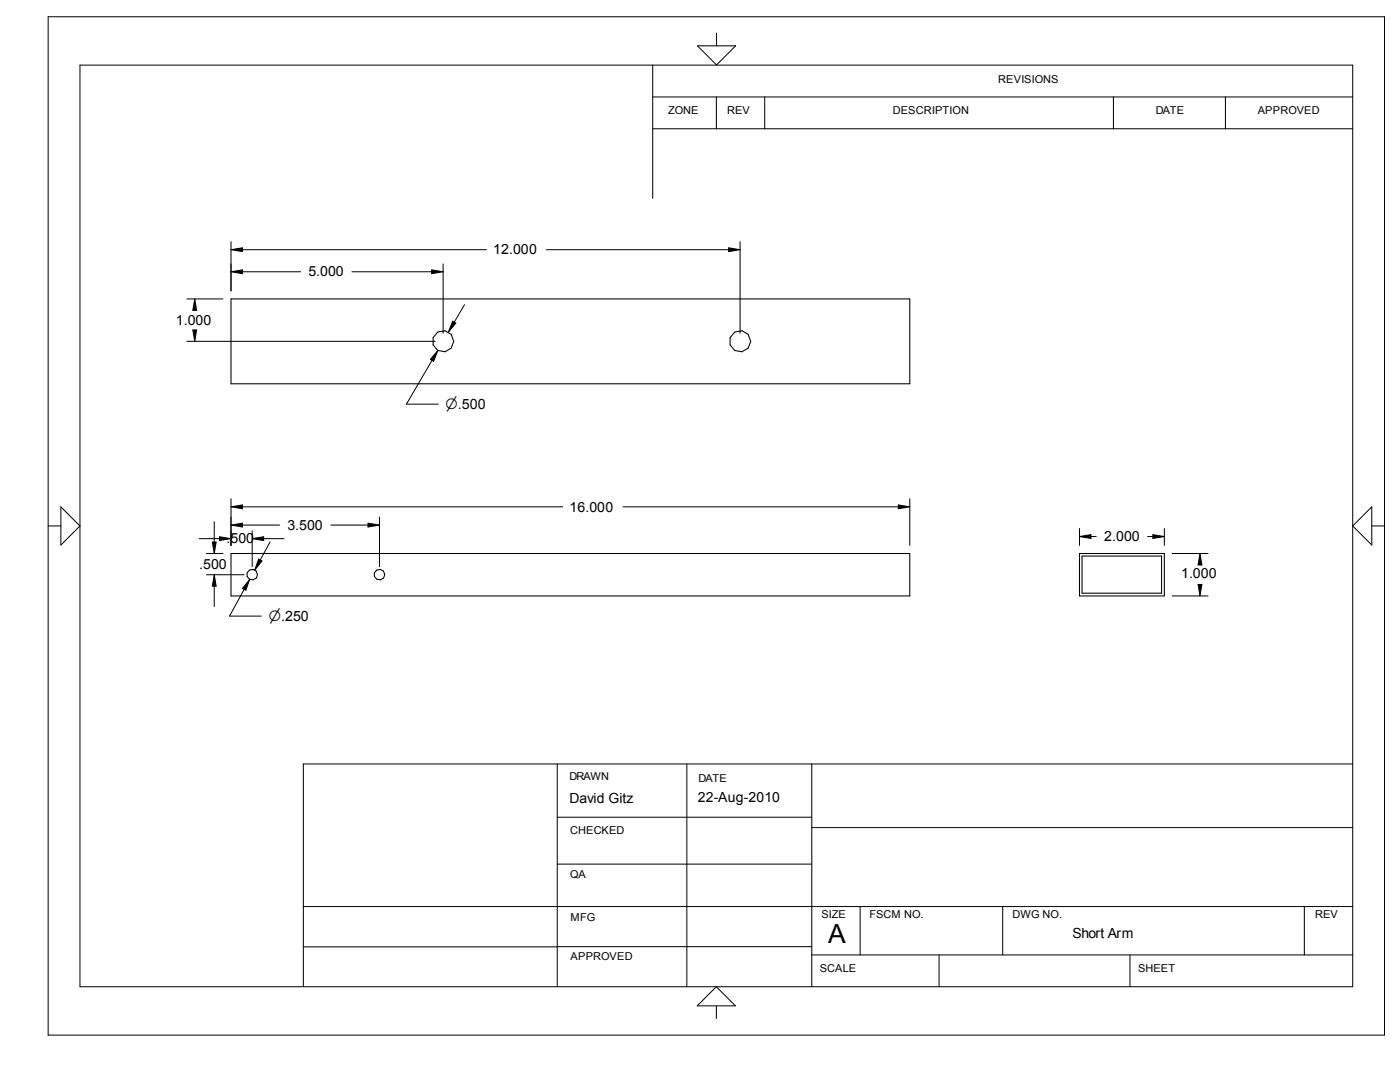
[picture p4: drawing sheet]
<svg xmlns="http://www.w3.org/2000/svg" width="279mm" height="216mm" viewBox="0 0 279 216" stroke-linecap="round" stroke-linejoin="round" font-family="sans-serif">
<g fill="none" stroke="#000" stroke-width=".21">
<path d="M46.1 59.6h135.5v17h-135.5zM46.1 110.4h135.5v8.5h-135.5zM215.4 110.4h17v8.5h-17zM215.9 111h15.9v7.4h-15.9z"/>
<circle cx="88.4" cy="68.1" r="2.12"/>
<circle cx="147.7" cy="68.1" r="2.12"/>
<circle cx="50.3" cy="114.6" r="1.06"/>
<circle cx="75.7" cy="114.6" r="1.06"/>
</g>
<g fill="none" stroke="#000" stroke-width=".2">
<path d="M9.6 3.3h266.7v203.2h-266.7zM16 13h254v183.9h-254zM130.3 19.3h139.7M130.3 13v26.6M139.2 9.1h7.6l-3.8 3.9zM143 19.3v6.4M143 6.6v2.5M152.6 19.3v6.4M222.2 19.3v6.4M244.6 19.3v6.4M130.3 25.7h139.7M37.3 59.6h7.2"/>
<path d="M38.9 59.6l.3 2.3h-.7zM46.1 48.2v9.8M46.1 49.8l2.3-.4v.8zM46.1 54.2l2.3-.4v.8zM48.4 54.2h11.6M48.4 49.8h48.7M70.2 54.2h15.9M86.1 53.8l2.3 .4-2.3 .4zM88.4 52.7v13.8M109.1 49.8h36.3M145.4 49.4l2.3 .4-2.3 .4zM147.7 48.2v18.3"/>
<path d="M37.3 68.1h49.5M38.5 65.8h.7l-.3 2.3zM86.2 71.9l-5.1 8.7h6.4M87.4 69.9l-.9 2.2-.6-.4zM90.3 64.1l.7 .4-1.5 1.8zM92.7 60.8l-2.1 3.5M46.1 99.5v9.3M181.6 99.5v9.3M9.6 104.9h2.5M12.1 101.1l3.9 3.8-3.9 3.9zM39.8 107.5h4M41.2 110.4h3.3"/>
<path d="M41.2 114.7h7.5M42.4 108.2h.7l-.3 2.2zM42.8 104.1v4.1M42.8 117v4M42.8 114.7l.3 2.3h-.7zM43.8 107.1l2.3 .4-2.3 .4zM46.1 104.8l2.3-.4v.8zM46.1 101.1l2.3-.3v.7zM48.4 104.8h7.4M48.4 101.1h63.9M48.7 117.6l-2.9 5.3h6.4M49.8 115.6l-.7 2.2-.7-.4z"/>
<path d="M50.3 105.9v7.2M50.3 107.5l2.3-.4v.8zM51.6 111.5l.7 .4-1.5 1.8zM52.6 107.5h4.1M53.9 108.2l-2 3.5M66 104.8h7.4M73.4 104.4l2.3 .4-2.3 .4zM75.7 103.2v9.9M124.3 101.1h55M179.3 100.8l2.3 .3-2.3 .4zM215.4 105.5v3.3M215.4 107.1l2.3-.4v.7z"/>
<path d="M217.7 107.1h1.1M229 107.1h1.1M230.1 106.7l2.3 .4-2.3 .3zM232.4 105.5v3.3M233.9 110.4h7.2M233.9 118.9h7.2M239.1 116.6h.8l-.4 2.3zM239.5 110.4l.4 2.3h-.8zM273.8 101.1v7.7l-3.8-3.9zM273.8 104.9h2.5M111.2 152.4v44.5M137.1 152.4v44.5"/>
<path d="M162 152.4v44.5M270 152.4h-209.5v44.5M111.2 172.4h50.8M111.2 163.1h50.8M162 165.1h108M60.5 188.9h50.7M60.5 180.9h209.5M111.2 188.9h50.8M143 196.9l3.8 3.8h-7.7zM162 190.5h108M171.7 180.9v9.6M187.4 190.5v6.4"/>
<path d="M200.1 180.9v9.6M225.5 190.5v6.4M260.3 180.9v9.6M143 200.7v2.5"/>
</g>
<g fill="#000">
<path d="M38.5 59.7h.7v2.2h-.7zM46.1 53.9h2.3v.7h-2.3zM46.1 49.5h2.3v.7h-2.3zM86.1 53.9h2.3v.7h-2.3zM145.4 49.5h2.3v.7h-2.3zM38.5 65.8h.7v2.3h-.7zM85.9 70h1.5v2.1h-1.5zM89.5 64.1h1.5v2.1h-1.5zM42.4 108.2h.7v2.2h-.7zM42.4 114.7h.7v2.3h-.7zM43.8 107.1h2.3v.8h-2.3zM46.1 104.4h2.3v.8h-2.3z"/>
<path d="M46.1 100.8h2.3v.7h-2.3zM48.4 115.7h1.4v2.1h-1.4zM50.3 107.1h2.3v.8h-2.3zM50.9 111.6h1.4v2.1h-1.4zM73.4 104.4h2.3v.8h-2.3zM179.3 100.8h2.3v.7h-2.3zM215.4 106.7h2.3v.7h-2.3zM230.1 106.7h2.3v.7h-2.3zM239.1 116.6h.8v2.3h-.8zM239.1 110.5h.8v2.2h-.8z"/>
</g>
<text font-size="5.3" x="165.3" y="188.3">A</text>
<g font-size="2.8">
<text x="98.4" y="50.8">12.000</text>
<text x="61.6" y="55.2">5.000</text>
<text x="35.1" y="64.8">1.000</text>
<text x="88.9" y="81.7">n.500</text>
<text x="57.4" y="105.7">3.500</text>
<text x="113.7" y="102.1">16.000</text>
<text x="220.4" y="108">2.000</text>
<text x="39.8" y="113.5">.500</text>
<text x="45.2" y="108.4">.500</text>
<text x="235.7" y="115.4">1.000</text>
<text x="53.7" y="124">n.250</text>
<text x="113.7" y="160.2">David Gitz</text>
<text x="139.3" y="160.1">22-Aug-2010</text>
<text x="214" y="187.2">Short Arm</text>
</g>
<g font-size="2.2">
<text x="199.2" y="16.6">REVISIONS</text>
<text x="133.3" y="22.8">ZONE</text>
<text x="145.1" y="22.8">REV</text>
<text x="178.2" y="22.8">DESCRIPTION</text>
<text x="230.7" y="22.8">DATE</text>
<text x="251" y="22.8">APPROVED</text>
<text x="113.7" y="155.7">DRAWN</text>
<text x="139.4" y="156">DATE</text>
<text x="113.8" y="166.3">CHECKED</text>
<text x="113.8" y="175.2">QA</text>
<text x="113.9" y="183.7">MFG</text>
<text x="164" y="183.2">SIZE</text>
<text x="173.5" y="183.2">FSCM NO.</text>
<text x="202.1" y="183.2">DWG NO.</text>
<text x="262.5" y="183.2">REV</text>
<text x="113.9" y="191.6">APPROVED</text>
<text x="163.6" y="193.9">SCALE</text>
<text x="227.1" y="193.9">SHEET</text>
</g>
</svg>
